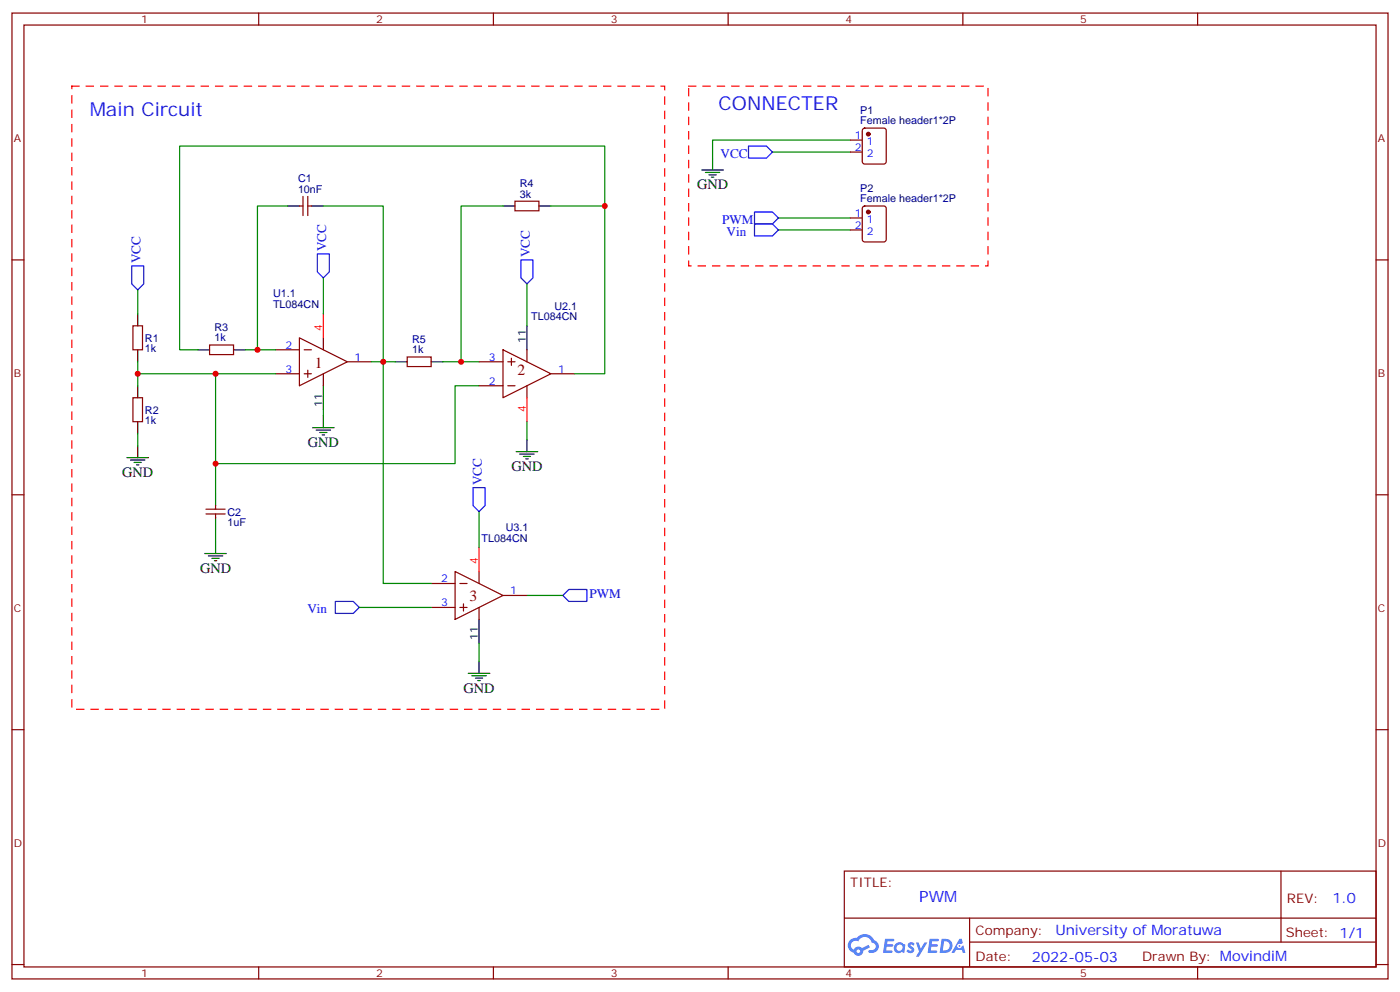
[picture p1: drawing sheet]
<svg xmlns="http://www.w3.org/2000/svg" width="412mm" height="292mm" viewBox="0 0 412 292" stroke-linecap="round" stroke-linejoin="round" font-family="sans-serif">
<g fill="none" stroke="#870000" stroke-width=".35">
<path d="M3.5 3.8h405.4v284.4h-405.4zM7.1 7.4h398.2v277.3h-398.2zM76.2 3.8v3.6M145.3 3.8v3.6M214.5 3.8v3.6M283.6 3.8v3.6M352.8 3.8v3.6M3.5 76.5h3.6M405.3 76.5h3.6M3.5 145.7h3.6M405.3 145.7h3.6M3.5 214.8h3.6"/>
<path d="M405.3 214.8h3.6M248.7 256.4h156.6v28.3h-156.6zM377.3 256.5v20.8M248.7 270.3h156.5M285.6 277.3h119.6M285.6 270.3v14.1M3.5 284h3.6M76.2 284.7v3.5M145.3 284.7v3.5M214.5 284.7v3.5M283.6 284.7v3.5M352.8 284.7v3.5"/>
<path d="M405.3 284h3.6"/>
</g>
<g fill="#5487ff">
<path d="M267.7 277.6a1.22 1.22 0 0 1 1.7 .3l-.4 .6a.47 .47 0 0 0-.3-.5 .47 .47 0 0 0-.5 .2l.1 .3a1.14 1.14 0 0 1 .8 1.7 1.14 1.14 0 0 1-1.9 0l-.2-.2 .5-.5 .7 .4a.29 .29 0 0 0 .3-.3 .29 .29 0 0 0-.2-.3 1.04 1.04 0 0 1-.6-1.7z"/>
<path d="M260.7 276.4h2.4l.3 .1-.2 .5-1.8 .1-.1 .9h1.5l.3 .3-.3 .4h-1.6l-.2 1.1h1.7l.2 .4-.2 .3h-2.6z"/>
<path d="M273.8 276.4h2.4l.3 .1-.1 .5-1.8 .1-.2 .9h1.6l.3 .3-.4 .4h-1.6l-.1 1.1h1.7l.2 .4-.2 .3h-2.6z"/>
<path d="M282.6 276.4h.7l.3 1.2-.6 .3a.69 .69 0 0 0-1 .3 .69 .69 0 0 0 .4 1 .69 .69 0 0 0 .9-.6l.5-.3 .6 2.2h-.8l-.2-.9h-1.8l-.5 .9h-.8z"/>
<path d="M269.8 277.4h.8l.6 1.9 1.1-1.9h.9l-2.6 4.2h-.8l.9-1.5z"/>
<path d="M277.4 276.4l-.6 4.1h1.3a2.11 2.11 0 0 0 2.5-2.1 2.11 2.11 0 0 0-2.5-2zM278.1 277.1a1.39 1.39 0 0 1 1.7 1.4 1.39 1.39 0 0 1-1.8 1.3h-.3z"/>
<path d="M263.7 278a1.54 1.54 0 0 0-.1 2.1 1.54 1.54 0 0 0 2.2 .2l.6 .2 .3-2.3-.2-.2-.4-.1a1.49 1.49 0 0 0-2.4 .1zM264 279a.94 .94 0 0 1 1.8 0 .94 .94 0 0 1-1.8 0z"/>
<path d="M250.4 276.7a2.18 2.18 0 0 0 1.1 3.8 1.44 1.44 0 0 0 1.6 .9 1.44 1.44 0 0 0 1.2-1.5l2-1-.5-.7-1.9 .9a1.47 1.47 0 0 0-2.4 .5 1.39 1.39 0 0 1-.7-2 1.39 1.39 0 0 1 2-.5 2.12 2.12 0 0 1 2.2-1.3 2.12 2.12 0 0 1 1.9 1.7 1.14 1.14 0 0 1 1.1 1.4 1.14 1.14 0 0 1-1.7 .8 .43 .43 0 0 0-.5 .3 .43 .43 0 0 0 .4 .5 1.98 1.98 0 0 0 2.5-1.2 1.98 1.98 0 0 0-1.2-2.5 3.1 3.1 0 0 0-5.3-.7l-.9 .1zM252.3 280a.55 .55 0 0 1 1.1 0 .55 .55 0 0 1-1.1 0z"/>
<circle cx="282.6" cy="278.5" r=".26"/>
</g>
<g fill="none" stroke="#008700" stroke-width=".35">
<path d="M227.5 44.8h23M250.5 41.2h-40.6v5.3M84.7 60.6h-8.9v42.4M95.2 60.6h17.7v111.2h14.1M148.2 60.6h-12.4v45.9M162.3 60.6h15.9M229.3 67.7h21.2M229.3 64.2h21.2M40.6 85.3v7.1M95.2 81.8v10.6M155.2 83.6v12.3M40.6 106.5v7.1"/>
<path d="M40.6 110h40.5M58.2 103h-5.3v-60h125.3v67h-8.9M63.5 110v35.3M72.3 103h8.8M109.4 106.5h7M130.5 106.5h10.6M141.1 113.6h-7v22.9h-70.6M40.6 127.7v3.5M95.2 120.6v1.8M155.2 124.1v5.3M63.5 155.9v3.5M141.1 150.6v10.6"/>
<path d="M105.8 178.8h21.2M155.2 175.3h10.6M141.1 189.4v5.3"/>
</g>
<g fill="none" stroke="#000" stroke-width=".35">
<path d="M206.7 50.1h6.4M207.8 50.8h4.2M208.8 51.5h2.2M209.5 52.2h.8M209.9 46.5v3.6M84.7 60.6h3.5M91.7 60.6h3.5M148.2 60.6h3.5M158.7 60.6h3.6M40.6 92.4v3.5M155.2 95.9v7.1M40.6 103v3.5"/>
<path d="M40.6 113.6v3.5M58.2 103h3.5M68.8 103h3.5M95.2 113.6v7M116.4 106.5h3.5M127 106.5h3.5M37.4 134.7h6.3M38.5 135.4h4.2M39.5 136.1h2.1M40.2 136.8h.7M40.6 124.1v3.6M40.6 131.2v3.5"/>
<path d="M92.1 125.9h6.3M93.1 126.6h4.3M94.2 127.3h2.1M94.9 128h.7M95.2 122.4v3.5M152 133h6.4M153.1 133.7h4.2M154.2 134.4h2.1M154.9 135.1h.7M155.2 129.4v3.6M63.5 145.3v3.5M63.5 152.4v3.5"/>
<path d="M63.5 159.4v3.5M60.3 162.9h6.4M61.4 163.7h4.2M62.4 164.4h2.2M63.1 165.1h.8M137.9 198.2h6.4M139 198.9h4.2M140.1 199.6h2.1M141.1 182.4v7M141.1 194.7v3.5M140.8 200.3h.7"/>
</g>
<g fill="none" stroke="#870000" stroke-width=".35">
<path d="M254.2 37.9l.5-.2h5.6l.7 .4 .1 9.5-.5 .6-5.9 .1-.6-.5-.1-9.4zM89.3 57.8v5.7M90.7 57.8v5.7M151.7 59.2h7v2.9h-7zM250.5 41.2h3.5M250.5 44.8h3.5M88.2 60.6h1.1M90.7 60.6h1M250.5 64.2h3.5M250.5 67.7h3.5M254.2 60.8l.5-.2h5.6l.7 .5 .1 9.4-.5 .7h-5.9l-.6-.4-.1-9.5zM39.2 95.9h2.8v7.1h-2.8z"/>
<path d="M88.2 99.4l14.1 7.1-14.1 7.1zM95.2 99.4v3.6M39.2 117.1h2.8v7h-2.8zM61.7 101.6h7.1v2.8h-7.1zM81.1 103h7.1M81.1 110h7.1M89.6 103h2.1M89.6 110h2.1M90.7 109v2.1M95.2 110v3.6M102.3 106.5h7.1M119.9 105.1h7.1v2.8h-7.1z"/>
<path d="M141.1 106.5h7.1M141.1 113.6h7.1M148.2 103l14.1 7-14.1 7.1zM149.6 106.5h2.1M149.6 113.6h2.1M150.6 105.4v2.2M155.2 103v3.5M155.2 113.6v3.5M162.3 110h7M60.7 151.3h5.6M60.7 149.9h5.6M63.5 148.8v1.1"/>
<path d="M63.5 151.3v1.1M127 171.8h7.1M127 178.8h7.1M134.1 168.2l14.1 7.1-14.1 7.1zM135.5 171.8h2.1M135.5 178.8h2.1M136.5 177.8v2.1M141.1 168.2v3.6M141.1 178.8v3.6M148.2 175.3h7"/>
</g>
<path d="M95.2 92.4v7M155.2 117.1v7M141.1 161.2v7" fill="none" stroke="#f00" stroke-width=".35"/>
<path d="M220.5 43h5.3l1.7 1.8-1.7 1.7h-5.3zM38.8 78.3h3.5v5.3l-1.7 1.7-1.8-1.7zM93.5 74.8h3.5v5.2l-1.8 1.8-1.7-1.8zM153.5 76.5h3.5v5.3l-1.8 1.8-1.7-1.8zM222.2 65.9h5.3l1.8 1.8-1.8 1.8h-5.3zM222.2 62.4h5.3l1.8 1.8-1.8 1.7h-5.3zM139.3 143.5h3.6v5.3l-1.8 1.8-1.8-1.8zM98.8 177.1h5.3l1.7 1.7-1.7 1.8h-5.3zM167.6 173.5h5.3v3.6h-5.3l-1.8-1.8z" fill="none" stroke="#00f" stroke-width=".35"/>
<path d="M21.2 25.4h174.6v183.4h-174.6zM202.8 25.4h88.2v52.9h-88.2z" fill="none" stroke="#f00" stroke-width=".35" stroke-dasharray="2.1 2.1"/>
<g fill="#870000" stroke="#870000" stroke-width=".35">
<circle cx="255.8" cy="39.5" r=".53"/>
<circle cx="255.8" cy="62.4" r=".53"/>
</g>
<g fill="#c00">
<circle cx="40.6" cy="110" r=".88"/>
<circle cx="63.5" cy="110" r=".88"/>
<circle cx="63.5" cy="136.5" r=".88"/>
<circle cx="135.8" cy="106.5" r=".88"/>
<circle cx="178.2" cy="60.6" r=".88"/>
<circle cx="75.8" cy="103" r=".88"/>
<circle cx="112.9" cy="106.5" r=".88"/>
</g>
<g font-size="5.6" fill="#00f">
<text x="26.5" y="34.2">Main Circuit</text>
<text x="211.7" y="32.4">CONNECTER</text>
</g>
<g font-size="4.6" fill="#800">
<text x="92.8" y="108.3">1</text>
<text x="152.4" y="110.5">2</text>
<text x="138.3" y="177.1">3</text>
</g>
<text font-size="4.6" fill="#00f" x="270.8" y="265.5">PWM</text>
<g font-size="4.2">
<text x="205.3" y="55.7">GND</text>
<text x="90.7" y="131.6">GND</text>
<text x="36" y="140.4">GND</text>
<text x="150.6" y="138.6">GND</text>
<text x="58.9" y="168.6">GND</text>
<text x="136.5" y="203.9">GND</text>
</g>
<g font-size="4.2" fill="#00f">
<text x="392.5" y="265.7">1.0</text>
<text x="310.9" y="275.3">University of Moratuwa</text>
<text x="304" y="283.1">2022-05-03</text>
</g>
<g font-size="3.9" fill="#00f">
<text x="212.3" y="46.5">VCC</text>
<text x="212.7" y="65.9">PWM</text>
<text x="214" y="69.4">Vin</text>
<text x="41.4" y="77.5" transform="rotate(-90 41.4 77.5)">VCC</text>
<text x="96.1" y="74" transform="rotate(-90 96.1 74)">VCC</text>
<text x="156.1" y="75.8" transform="rotate(-90 156.1 75.8)">VCC</text>
<text x="142" y="142.8" transform="rotate(-90 142 142.8)">VCC</text>
<text x="173.6" y="176.1">PWM</text>
<text x="90.6" y="180.5">Vin</text>
</g>
<g font-size="3.9" fill="#800">
<text x="250.5" y="261">TITLE:</text>
<text x="379.1" y="265.7">REV:</text>
<text x="287.4" y="275.2">Company:</text>
<text x="378.7" y="275.8">Sheet: 1/1</text>
<text x="287.4" y="282.9">Date:</text>
<text x="336.4" y="283">Drawn By: MovindiM</text>
</g>
<g font-size="3.2" fill="#800">
<text x="41.6" y="6.8">1</text>
<text x="110.8" y="6.8">2</text>
<text x="179.9" y="6.8">3</text>
<text x="249.1" y="6.8">4</text>
<text x="318.2" y="6.8">5</text>
<text x="4.1" y="41.9">A</text>
<text x="405.9" y="41.9">A</text>
<text x="4.1" y="111.1">B</text>
<text x="405.9" y="111.1">B</text>
<text x="4.1" y="180.2">C</text>
<text x="405.9" y="180.2">C</text>
<text x="4.1" y="249.4">D</text>
<text x="405.9" y="249.4">D</text>
<text x="41.6" y="287.7">1</text>
<text x="110.8" y="287.7">2</text>
<text x="179.9" y="287.7">3</text>
<text x="249.1" y="287.7">4</text>
<text x="318.2" y="287.7">5</text>
</g>
<g font-size="3.2" fill="#000080">
<text x="253.4" y="33.5">P1</text>
<text x="253.4" y="36.6">Female header1*2P</text>
<text x="87.8" y="53.7">C1</text>
<text x="87.8" y="56.8">10nF</text>
<text x="153.1" y="58.2">3k</text>
<text x="153.1" y="55.1">R4</text>
<text x="253.4" y="59.5">Female header1*2P</text>
<text x="253.4" y="56.5">P2</text>
<text x="80.4" y="87.5">U1.1</text>
<text x="80.4" y="90.6">TL084CN</text>
<text x="156.5" y="94.2">TL084CN</text>
<text x="163.3" y="91.1">U2.1</text>
<text x="42.7" y="100.7">R1</text>
<text x="63.2" y="100.5">1k</text>
<text x="63.2" y="97.4">R3</text>
<text x="121.4" y="101">R5</text>
<text x="42.7" y="103.7">1k</text>
<text x="121.4" y="104">1k</text>
<text x="42.7" y="124.9">1k</text>
<text x="42.7" y="121.8">R2</text>
<text x="67" y="154.9">1uF</text>
<text x="67" y="151.9">C2</text>
<text x="141.8" y="159.4">TL084CN</text>
<text x="149" y="156.4">U3.1</text>
</g>
<g font-size="3.2" fill="#00f">
<text x="251.8" y="40.9">1</text>
<text x="251.8" y="44.4">2</text>
<text x="255.3" y="42.7">1</text>
<text x="255.3" y="46.2">2</text>
<text x="251.8" y="63.8">1</text>
<text x="255.3" y="65.6">1</text>
<text x="251.8" y="67.3">2</text>
<text x="255.3" y="69.1">2</text>
<text x="84.1" y="102.6">2</text>
<text x="104.4" y="106.2">1</text>
<text x="144" y="106.2">3</text>
<text x="84.1" y="109.7">3</text>
<text x="144" y="113.2">2</text>
<text x="164.4" y="109.7">1</text>
<text x="129.9" y="171.4">2</text>
<text x="129.9" y="178.5">3</text>
<text x="150.3" y="174.9">1</text>
</g>
<g font-size="3.2" fill="#f00">
<text x="94.9" y="97.3" transform="rotate(-90 94.9 97.3)">4</text>
<text x="154.9" y="121.2" transform="rotate(-90 154.9 121.2)">4</text>
<text x="140.8" y="166.1" transform="rotate(-90 140.8 166.1)">4</text>
</g>
<g font-size="3.2">
<text x="154.9" y="100.9" transform="rotate(-90 154.9 100.9)">11</text>
<text x="94.9" y="119.7" transform="rotate(-90 94.9 119.7)">11</text>
<text x="140.8" y="188.5" transform="rotate(-90 140.8 188.5)">11</text>
</g>
</svg>
